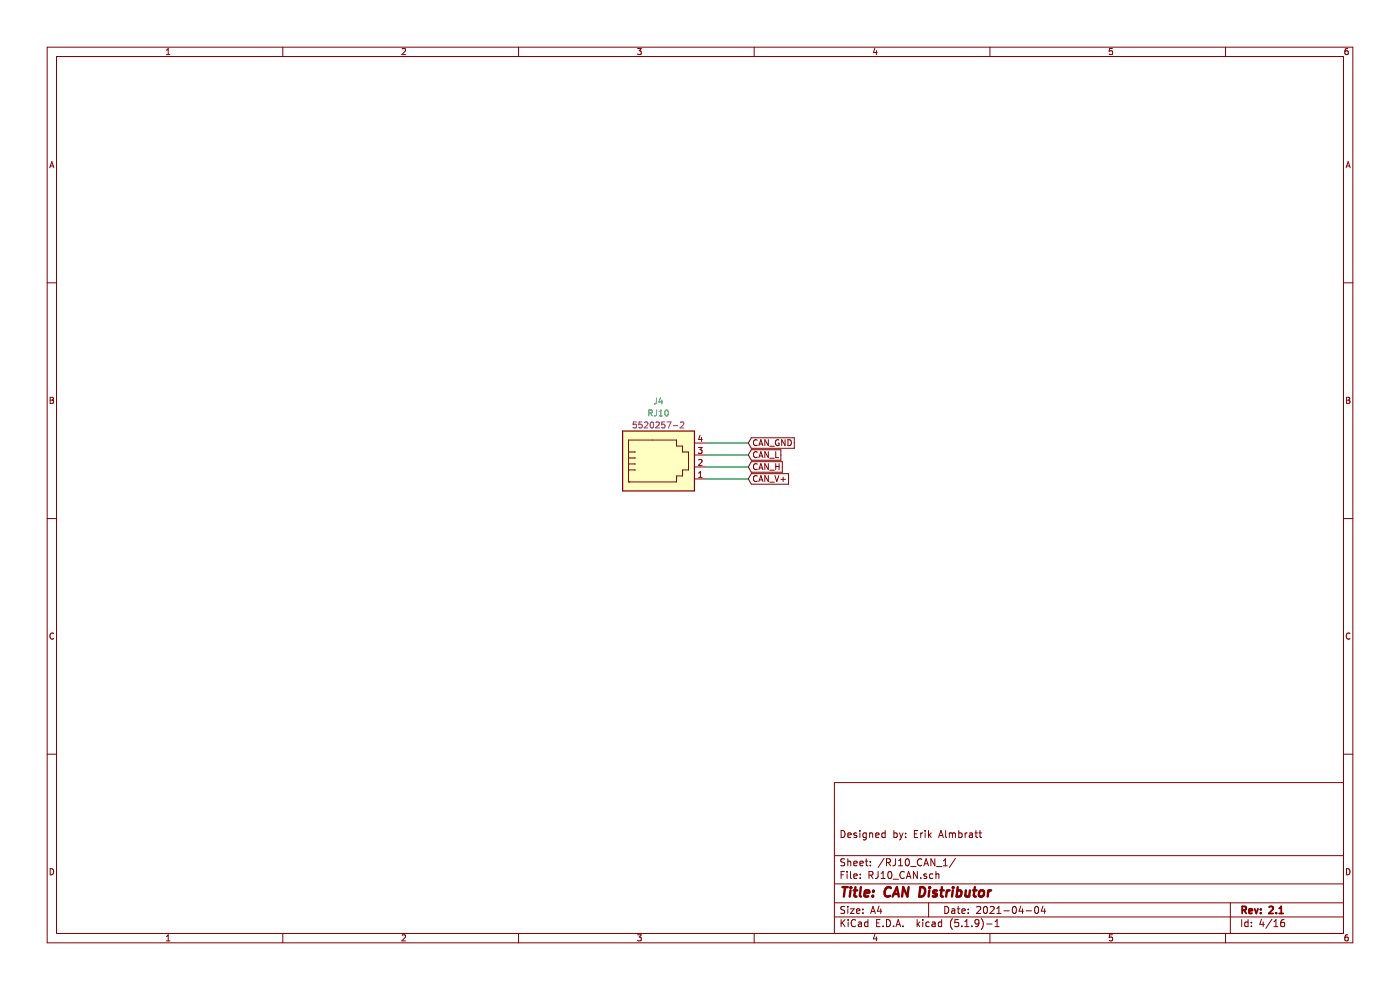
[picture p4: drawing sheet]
EESchema Schematic File Version 4
EELAYER 30 0
EELAYER END
$Descr A4 11693 8268
encoding utf-8
Sheet 15 16
Title "CAN Distributor"
Date "2021-04-04"
Rev "2.1"
Comp ""
Comment1 "Designed by: Erik Almbratt"
Comment2 ""
Comment3 ""
Comment4 ""
$EndDescr
Text GLabel 6250 3900 2    50   Input ~ 0
CAN_H
Text GLabel 6250 3800 2    50   Input ~ 0
CAN_L
Text GLabel 6250 3700 2    50   Input ~ 0
CAN_GND
Text GLabel 6250 4000 2    50   Input ~ 0
CAN_V+
Wire Wire Line
	6250 4000 5900 4000
Wire Wire Line
	5900 3700 6250 3700
Wire Wire Line
	6250 3800 5900 3800
Wire Wire Line
	5900 3900 6250 3900
$Comp
L Connector:RJ10 J4
U 1 1
P 5500 3900
AR Path="/60682F6E/6068392D" Ref="J4"  Part="1" 
AR Path="/6069ABE0/6068392D" Ref="J5"  Part="1" 
AR Path="/6069AD3C/6068392D" Ref="J6"  Part="1" 
AR Path="/6069AD3E/6068392D" Ref="J7"  Part="1" 
AR Path="/6069AE53/6068392D" Ref="J8"  Part="1" 
AR Path="/6069B12F/6068392D" Ref="J9"  Part="1" 
AR Path="/6069B131/6068392D" Ref="J10"  Part="1" 
AR Path="/6069B133/6068392D" Ref="J11"  Part="1" 
AR Path="/6069B135/6068392D" Ref="J12"  Part="1" 
AR Path="/606AA4F3/6068392D" Ref="J16"  Part="1" 
F 0 "J16" H 5500 4450 50  0000 C CNN
F 1 "RJ10" H 5500 4350 50  0000 C CNN
F 2 "CAN-Distributor:TE_5520257-2" V 5500 3950 50  0001 C CNN
F 3 "https://www.te.com/commerce/DocumentDelivery/DDEController?Action=showdoc&DocId=Customer+Drawing%7F5520257%7FB1%7Fpdf%7FEnglish%7FENG_CD_5520257_B1.pdf%7F5520257-2" V 5500 3950 50  0001 C CNN
F 4 "1284339" H 5500 3900 50  0001 C CNN "Farnell"
F 5 "5520257-2" H 5500 4250 50  0000 C CNN "MPN"
F 6 "TE Connectivity" H 5500 3900 50  0001 C CNN "Manufacturer"
	1    5500 3900
	1    0    0    -1  
$EndComp
$EndSCHEMATC
